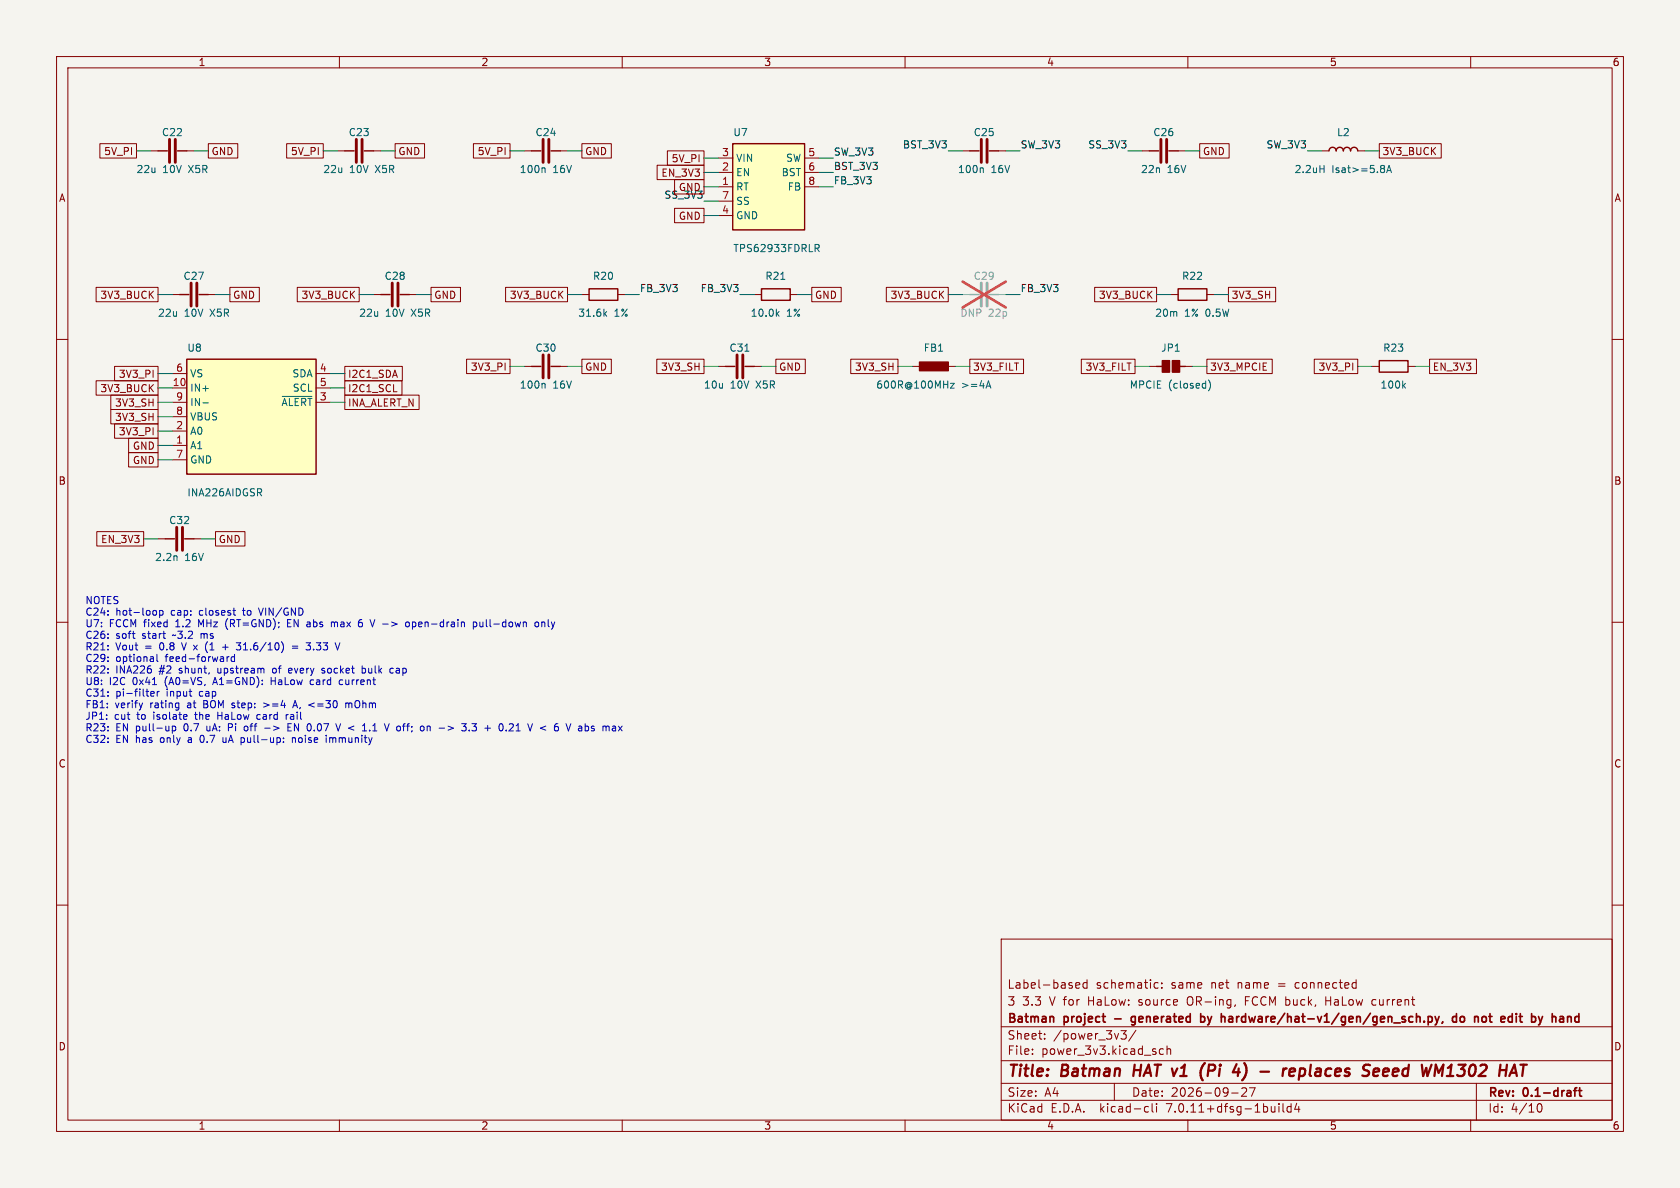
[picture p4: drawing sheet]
(kicad_sch (version 20230121) (generator eeschema)
 (paper "A4")
 (title_block (title "Batman HAT v1 (Pi 4) - replaces Seeed WM1302 HAT") (date "2026-09-27") (rev "0.1-draft") (company "Batman project - generated by hardware/hat-v1/gen/gen_sch.py, do not edit by hand") (comment 1 "3 3.3 V for HaLow: source OR-ing, FCCM buck, HaLow current") (comment 2 "Label-based schematic: same net name = connected"))
 (lib_symbols
(symbol "batman:C" (pin_numbers hide) (pin_names (offset 0) hide) (in_bom yes) (on_board yes)
(property "Reference" "C" (at 0 2.54 0) (effects (font (size 1.27 1.27))))
(property "Value" "C" (at 0 -2.54 0) (effects (font (size 1.27 1.27))))
(property "Footprint" "" (at 0 0 0) (effects (font (size 1.27 1.27)) hide))
(property "Datasheet" "" (at 0 0 0) (effects (font (size 1.27 1.27)) hide))
(symbol "C_0_1" (polyline (pts (xy -2.54 0) (xy -0.9 0)) (stroke (width 0.254) (type default)) (fill (type none))) (polyline (pts (xy 0.9 0) (xy 2.54 0)) (stroke (width 0.254) (type default)) (fill (type none))) (polyline (pts (xy -0.508 2.032) (xy -0.508 -2.032)) (stroke (width 0.508) (type default)) (fill (type none))) (polyline (pts (xy 0.508 2.032) (xy 0.508 -2.032)) (stroke (width 0.508) (type default)) (fill (type none))))
(symbol "C_1_1" (pin passive line (at -3.81 0 0) (length 1.27) (name "~" (effects (font (size 1.27 1.27)))) (number "1" (effects (font (size 1.27 1.27))))) (pin passive line (at 3.81 0 180) (length 1.27) (name "~" (effects (font (size 1.27 1.27)))) (number "2" (effects (font (size 1.27 1.27)))))))
(symbol "batman:FB" (pin_numbers hide) (pin_names (offset 0) hide) (in_bom yes) (on_board yes)
(property "Reference" "FB" (at 0 2.54 0) (effects (font (size 1.27 1.27))))
(property "Value" "FB" (at 0 -2.54 0) (effects (font (size 1.27 1.27))))
(property "Footprint" "" (at 0 0 0) (effects (font (size 1.27 1.27)) hide))
(property "Datasheet" "" (at 0 0 0) (effects (font (size 1.27 1.27)) hide))
(symbol "FB_0_1" (rectangle (start -2.54 0.762) (end 2.54 -0.762) (stroke (width 0.254) (type default)) (fill (type outline))))
(symbol "FB_1_1" (pin passive line (at -3.81 0 0) (length 1.27) (name "~" (effects (font (size 1.27 1.27)))) (number "1" (effects (font (size 1.27 1.27))))) (pin passive line (at 3.81 0 180) (length 1.27) (name "~" (effects (font (size 1.27 1.27)))) (number "2" (effects (font (size 1.27 1.27)))))))
(symbol "batman:INA226" (pin_names (offset 0.508)) (in_bom yes) (on_board yes)
(property "Reference" "U" (at -11.43 11.43 0) (effects (font (size 1.27 1.27))))
(property "Value" "INA226" (at -11.43 -11.43 0) (effects (font (size 1.27 1.27))))
(property "Footprint" "" (at 0 0 0) (effects (font (size 1.27 1.27)) hide))
(property "Datasheet" "" (at 0 0 0) (effects (font (size 1.27 1.27)) hide))
(symbol "INA226_0_1" (rectangle (start -11.43 10.16) (end 11.43 -10.16) (stroke (width 0.254) (type default)) (fill (type background))))
(symbol "INA226_1_1" (pin power_in line (at -13.97 7.62 0) (length 2.54) (name "VS" (effects (font (size 1.27 1.27)))) (number "6" (effects (font (size 1.27 1.27))))) (pin input line (at -13.97 5.08 0) (length 2.54) (name "IN+" (effects (font (size 1.27 1.27)))) (number "10" (effects (font (size 1.27 1.27))))) (pin input line (at -13.97 2.54 0) (length 2.54) (name "IN-" (effects (font (size 1.27 1.27)))) (number "9" (effects (font (size 1.27 1.27))))) (pin input line (at -13.97 0 0) (length 2.54) (name "VBUS" (effects (font (size 1.27 1.27)))) (number "8" (effects (font (size 1.27 1.27))))) (pin input line (at -13.97 -2.54 0) (length 2.54) (name "A0" (effects (font (size 1.27 1.27)))) (number "2" (effects (font (size 1.27 1.27))))) (pin input line (at -13.97 -5.08 0) (length 2.54) (name "A1" (effects (font (size 1.27 1.27)))) (number "1" (effects (font (size 1.27 1.27))))) (pin power_in line (at -13.97 -7.62 0) (length 2.54) (name "GND" (effects (font (size 1.27 1.27)))) (number "7" (effects (font (size 1.27 1.27))))) (pin bidirectional line (at 13.97 7.62 180) (length 2.54) (name "SDA" (effects (font (size 1.27 1.27)))) (number "4" (effects (font (size 1.27 1.27))))) (pin input line (at 13.97 5.08 180) (length 2.54) (name "SCL" (effects (font (size 1.27 1.27)))) (number "5" (effects (font (size 1.27 1.27))))) (pin open_collector line (at 13.97 2.54 180) (length 2.54) (name "~{ALERT}" (effects (font (size 1.27 1.27)))) (number "3" (effects (font (size 1.27 1.27)))))))
(symbol "batman:L" (pin_numbers hide) (pin_names (offset 0) hide) (in_bom yes) (on_board yes)
(property "Reference" "L" (at 0 2.54 0) (effects (font (size 1.27 1.27))))
(property "Value" "L" (at 0 -2.54 0) (effects (font (size 1.27 1.27))))
(property "Footprint" "" (at 0 0 0) (effects (font (size 1.27 1.27)) hide))
(property "Datasheet" "" (at 0 0 0) (effects (font (size 1.27 1.27)) hide))
(symbol "L_0_1" (arc (start -2.54 0) (mid -1.905 0.635) (end -1.27 0) (stroke (width 0.254) (type default)) (fill (type none))) (arc (start -1.27 0) (mid -0.635 0.635) (end 0 0) (stroke (width 0.254) (type default)) (fill (type none))) (arc (start 0 0) (mid 0.635 0.635) (end 1.27 0) (stroke (width 0.254) (type default)) (fill (type none))) (arc (start 1.27 0) (mid 1.905 0.635) (end 2.54 0) (stroke (width 0.254) (type default)) (fill (type none))))
(symbol "L_1_1" (pin passive line (at -3.81 0 0) (length 1.27) (name "~" (effects (font (size 1.27 1.27)))) (number "1" (effects (font (size 1.27 1.27))))) (pin passive line (at 3.81 0 180) (length 1.27) (name "~" (effects (font (size 1.27 1.27)))) (number "2" (effects (font (size 1.27 1.27)))))))
(symbol "batman:R" (pin_numbers hide) (pin_names (offset 0) hide) (in_bom yes) (on_board yes)
(property "Reference" "R" (at 0 2.54 0) (effects (font (size 1.27 1.27))))
(property "Value" "R" (at 0 -2.54 0) (effects (font (size 1.27 1.27))))
(property "Footprint" "" (at 0 0 0) (effects (font (size 1.27 1.27)) hide))
(property "Datasheet" "" (at 0 0 0) (effects (font (size 1.27 1.27)) hide))
(symbol "R_0_1" (rectangle (start -2.54 1.016) (end 2.54 -1.016) (stroke (width 0.254) (type default)) (fill (type none))))
(symbol "R_1_1" (pin passive line (at -3.81 0 0) (length 1.27) (name "~" (effects (font (size 1.27 1.27)))) (number "1" (effects (font (size 1.27 1.27))))) (pin passive line (at 3.81 0 180) (length 1.27) (name "~" (effects (font (size 1.27 1.27)))) (number "2" (effects (font (size 1.27 1.27)))))))
(symbol "batman:SJ" (pin_numbers hide) (pin_names (offset 0) hide) (in_bom yes) (on_board yes)
(property "Reference" "JP" (at 0 2.54 0) (effects (font (size 1.27 1.27))))
(property "Value" "SJ" (at 0 -2.54 0) (effects (font (size 1.27 1.27))))
(property "Footprint" "" (at 0 0 0) (effects (font (size 1.27 1.27)) hide))
(property "Datasheet" "" (at 0 0 0) (effects (font (size 1.27 1.27)) hide))
(symbol "SJ_0_1" (rectangle (start -1.524 1.016) (end -0.254 -1.016) (stroke (width 0.254) (type default)) (fill (type outline))) (rectangle (start 0.254 1.016) (end 1.524 -1.016) (stroke (width 0.254) (type default)) (fill (type outline))) (polyline (pts (xy -2.54 0) (xy -1.524 0)) (stroke (width 0.254) (type default)) (fill (type none))) (polyline (pts (xy 1.524 0) (xy 2.54 0)) (stroke (width 0.254) (type default)) (fill (type none))))
(symbol "SJ_1_1" (pin passive line (at -3.81 0 0) (length 1.27) (name "~" (effects (font (size 1.27 1.27)))) (number "1" (effects (font (size 1.27 1.27))))) (pin passive line (at 3.81 0 180) (length 1.27) (name "~" (effects (font (size 1.27 1.27)))) (number "2" (effects (font (size 1.27 1.27)))))))
(symbol "batman:TPS62933F" (pin_names (offset 0.508)) (in_bom yes) (on_board yes)
(property "Reference" "U" (at -6.35 8.89 0) (effects (font (size 1.27 1.27))))
(property "Value" "TPS62933F" (at -6.35 -8.89 0) (effects (font (size 1.27 1.27))))
(property "Footprint" "" (at 0 0 0) (effects (font (size 1.27 1.27)) hide))
(property "Datasheet" "" (at 0 0 0) (effects (font (size 1.27 1.27)) hide))
(symbol "TPS62933F_0_1" (rectangle (start -6.35 7.62) (end 6.35 -7.62) (stroke (width 0.254) (type default)) (fill (type background))))
(symbol "TPS62933F_1_1" (pin power_in line (at -8.89 5.08 0) (length 2.54) (name "VIN" (effects (font (size 1.27 1.27)))) (number "3" (effects (font (size 1.27 1.27))))) (pin input line (at -8.89 2.54 0) (length 2.54) (name "EN" (effects (font (size 1.27 1.27)))) (number "2" (effects (font (size 1.27 1.27))))) (pin input line (at -8.89 0 0) (length 2.54) (name "RT" (effects (font (size 1.27 1.27)))) (number "1" (effects (font (size 1.27 1.27))))) (pin passive line (at -8.89 -2.54 0) (length 2.54) (name "SS" (effects (font (size 1.27 1.27)))) (number "7" (effects (font (size 1.27 1.27))))) (pin power_in line (at -8.89 -5.08 0) (length 2.54) (name "GND" (effects (font (size 1.27 1.27)))) (number "4" (effects (font (size 1.27 1.27))))) (pin power_out line (at 8.89 5.08 180) (length 2.54) (name "SW" (effects (font (size 1.27 1.27)))) (number "5" (effects (font (size 1.27 1.27))))) (pin passive line (at 8.89 2.54 180) (length 2.54) (name "BST" (effects (font (size 1.27 1.27)))) (number "6" (effects (font (size 1.27 1.27))))) (pin input line (at 8.89 0 180) (length 2.54) (name "FB" (effects (font (size 1.27 1.27)))) (number "8" (effects (font (size 1.27 1.27))))))))
 (symbol (lib_id "batman:C") (at 30.48 26.67 0) (unit 1) (in_bom yes) (on_board yes) (dnp no)
  (property "Reference" "C22" (at 30.48 24.13 0) (effects (font (size 1.27 1.27)) (justify bottom)))
  (property "Value" "22u 10V X5R" (at 30.48 29.21 0) (effects (font (size 1.27 1.27)) (justify top)))
  (property "Footprint" "Capacitor_SMD:C_0805_2012Metric" (at 30.48 26.67 0) (effects (font (size 1.27 1.27)) hide))
  (property "Datasheet" "" (at 30.48 26.67 0) (effects (font (size 1.27 1.27)) hide))
  (property "MPN" "" (at 30.48 26.67 0) (effects (font (size 1.27 1.27)) hide))
  (property "Manufacturer" "" (at 30.48 26.67 0) (effects (font (size 1.27 1.27)) hide))
  (property "Tier" "C" (at 30.48 26.67 0) (effects (font (size 1.27 1.27)) hide))
  (property "LCSC" "" (at 30.48 26.67 0) (effects (font (size 1.27 1.27)) hide))
  (property "Note" "" (at 30.48 26.67 0) (effects (font (size 1.27 1.27)) hide)) (pin "1") (pin "2"))
 (wire (pts (xy 26.67 26.67) (xy 24.13 26.67)) (stroke (width 0) (type default)))
 (global_label "5V_PI" (shape passive) (at 24.13 26.67 180) (fields_autoplaced) (effects (font (size 1.27 1.27)) (justify right))
  (property "Intersheetrefs" "${INTERSHEET_REFS}" (at 24.13 26.67 0) (effects (font (size 1.27 1.27)) hide)))
 (wire (pts (xy 34.29 26.67) (xy 36.83 26.67)) (stroke (width 0) (type default)))
 (global_label "GND" (shape passive) (at 36.83 26.67 0) (fields_autoplaced) (effects (font (size 1.27 1.27)) (justify left))
  (property "Intersheetrefs" "${INTERSHEET_REFS}" (at 36.83 26.67 0) (effects (font (size 1.27 1.27)) hide)))
 (symbol (lib_id "batman:C") (at 63.5 26.67 0) (unit 1) (in_bom yes) (on_board yes) (dnp no)
  (property "Reference" "C23" (at 63.5 24.13 0) (effects (font (size 1.27 1.27)) (justify bottom)))
  (property "Value" "22u 10V X5R" (at 63.5 29.21 0) (effects (font (size 1.27 1.27)) (justify top)))
  (property "Footprint" "Capacitor_SMD:C_0805_2012Metric" (at 63.5 26.67 0) (effects (font (size 1.27 1.27)) hide))
  (property "Datasheet" "" (at 63.5 26.67 0) (effects (font (size 1.27 1.27)) hide))
  (property "MPN" "" (at 63.5 26.67 0) (effects (font (size 1.27 1.27)) hide))
  (property "Manufacturer" "" (at 63.5 26.67 0) (effects (font (size 1.27 1.27)) hide))
  (property "Tier" "C" (at 63.5 26.67 0) (effects (font (size 1.27 1.27)) hide))
  (property "LCSC" "" (at 63.5 26.67 0) (effects (font (size 1.27 1.27)) hide))
  (property "Note" "" (at 63.5 26.67 0) (effects (font (size 1.27 1.27)) hide)) (pin "1") (pin "2"))
 (wire (pts (xy 59.69 26.67) (xy 57.15 26.67)) (stroke (width 0) (type default)))
 (global_label "5V_PI" (shape passive) (at 57.15 26.67 180) (fields_autoplaced) (effects (font (size 1.27 1.27)) (justify right))
  (property "Intersheetrefs" "${INTERSHEET_REFS}" (at 57.15 26.67 0) (effects (font (size 1.27 1.27)) hide)))
 (wire (pts (xy 67.31 26.67) (xy 69.85 26.67)) (stroke (width 0) (type default)))
 (global_label "GND" (shape passive) (at 69.85 26.67 0) (fields_autoplaced) (effects (font (size 1.27 1.27)) (justify left))
  (property "Intersheetrefs" "${INTERSHEET_REFS}" (at 69.85 26.67 0) (effects (font (size 1.27 1.27)) hide)))
 (symbol (lib_id "batman:C") (at 96.52 26.67 0) (unit 1) (in_bom yes) (on_board yes) (dnp no)
  (property "Reference" "C24" (at 96.52 24.13 0) (effects (font (size 1.27 1.27)) (justify bottom)))
  (property "Value" "100n 16V" (at 96.52 29.21 0) (effects (font (size 1.27 1.27)) (justify top)))
  (property "Footprint" "Capacitor_SMD:C_0402_1005Metric" (at 96.52 26.67 0) (effects (font (size 1.27 1.27)) hide))
  (property "Datasheet" "" (at 96.52 26.67 0) (effects (font (size 1.27 1.27)) hide))
  (property "MPN" "" (at 96.52 26.67 0) (effects (font (size 1.27 1.27)) hide))
  (property "Manufacturer" "" (at 96.52 26.67 0) (effects (font (size 1.27 1.27)) hide))
  (property "Tier" "C" (at 96.52 26.67 0) (effects (font (size 1.27 1.27)) hide))
  (property "LCSC" "" (at 96.52 26.67 0) (effects (font (size 1.27 1.27)) hide))
  (property "Note" "hot-loop cap: closest to VIN/GND" (at 96.52 26.67 0) (effects (font (size 1.27 1.27)) hide)) (pin "1") (pin "2"))
 (wire (pts (xy 92.71 26.67) (xy 90.17 26.67)) (stroke (width 0) (type default)))
 (global_label "5V_PI" (shape passive) (at 90.17 26.67 180) (fields_autoplaced) (effects (font (size 1.27 1.27)) (justify right))
  (property "Intersheetrefs" "${INTERSHEET_REFS}" (at 90.17 26.67 0) (effects (font (size 1.27 1.27)) hide)))
 (wire (pts (xy 100.33 26.67) (xy 102.87 26.67)) (stroke (width 0) (type default)))
 (global_label "GND" (shape passive) (at 102.87 26.67 0) (fields_autoplaced) (effects (font (size 1.27 1.27)) (justify left))
  (property "Intersheetrefs" "${INTERSHEET_REFS}" (at 102.87 26.67 0) (effects (font (size 1.27 1.27)) hide)))
 (symbol (lib_id "batman:TPS62933F") (at 135.89 33.02 0) (unit 1) (in_bom yes) (on_board yes) (dnp no)
  (property "Reference" "U7" (at 129.54 24.13 0) (effects (font (size 1.27 1.27)) (justify left bottom)))
  (property "Value" "TPS62933FDRLR" (at 129.54 43.18 0) (effects (font (size 1.27 1.27)) (justify left top)))
  (property "Footprint" "Package_TO_SOT_SMD:SOT-583-8" (at 135.89 33.02 0) (effects (font (size 1.27 1.27)) hide))
  (property "Datasheet" "" (at 135.89 33.02 0) (effects (font (size 1.27 1.27)) hide))
  (property "MPN" "TPS62933FDRLR" (at 135.89 33.02 0) (effects (font (size 1.27 1.27)) hide))
  (property "Manufacturer" "TI" (at 135.89 33.02 0) (effects (font (size 1.27 1.27)) hide))
  (property "Tier" "B" (at 135.89 33.02 0) (effects (font (size 1.27 1.27)) hide))
  (property "LCSC" "" (at 135.89 33.02 0) (effects (font (size 1.27 1.27)) hide))
  (property "Note" "FCCM fixed 1.2 MHz (RT=GND); EN abs max 6 V -> open-drain pull-down only" (at 135.89 33.02 0) (effects (font (size 1.27 1.27)) hide)) (pin "3") (pin "2") (pin "1") (pin "7") (pin "4") (pin "5") (pin "6") (pin "8"))
 (wire (pts (xy 127 27.94) (xy 124.46 27.94)) (stroke (width 0) (type default)))
 (global_label "5V_PI" (shape passive) (at 124.46 27.94 180) (fields_autoplaced) (effects (font (size 1.27 1.27)) (justify right))
  (property "Intersheetrefs" "${INTERSHEET_REFS}" (at 124.46 27.94 0) (effects (font (size 1.27 1.27)) hide)))
 (wire (pts (xy 127 30.48) (xy 124.46 30.48)) (stroke (width 0) (type default)))
 (global_label "EN_3V3" (shape passive) (at 124.46 30.48 180) (fields_autoplaced) (effects (font (size 1.27 1.27)) (justify right))
  (property "Intersheetrefs" "${INTERSHEET_REFS}" (at 124.46 30.48 0) (effects (font (size 1.27 1.27)) hide)))
 (wire (pts (xy 127 33.02) (xy 124.46 33.02)) (stroke (width 0) (type default)))
 (global_label "GND" (shape passive) (at 124.46 33.02 180) (fields_autoplaced) (effects (font (size 1.27 1.27)) (justify right))
  (property "Intersheetrefs" "${INTERSHEET_REFS}" (at 124.46 33.02 0) (effects (font (size 1.27 1.27)) hide)))
 (wire (pts (xy 127 35.56) (xy 124.46 35.56)) (stroke (width 0) (type default)))
 (label "SS_3V3" (at 124.46 35.56 180) (fields_autoplaced) (effects (font (size 1.27 1.27)) (justify right bottom)))
 (wire (pts (xy 127 38.1) (xy 124.46 38.1)) (stroke (width 0) (type default)))
 (global_label "GND" (shape passive) (at 124.46 38.1 180) (fields_autoplaced) (effects (font (size 1.27 1.27)) (justify right))
  (property "Intersheetrefs" "${INTERSHEET_REFS}" (at 124.46 38.1 0) (effects (font (size 1.27 1.27)) hide)))
 (wire (pts (xy 144.78 27.94) (xy 147.32 27.94)) (stroke (width 0) (type default)))
 (label "SW_3V3" (at 147.32 27.94 0) (fields_autoplaced) (effects (font (size 1.27 1.27)) (justify left bottom)))
 (wire (pts (xy 144.78 30.48) (xy 147.32 30.48)) (stroke (width 0) (type default)))
 (label "BST_3V3" (at 147.32 30.48 0) (fields_autoplaced) (effects (font (size 1.27 1.27)) (justify left bottom)))
 (wire (pts (xy 144.78 33.02) (xy 147.32 33.02)) (stroke (width 0) (type default)))
 (label "FB_3V3" (at 147.32 33.02 0) (fields_autoplaced) (effects (font (size 1.27 1.27)) (justify left bottom)))
 (symbol (lib_id "batman:C") (at 173.99 26.67 0) (unit 1) (in_bom yes) (on_board yes) (dnp no)
  (property "Reference" "C25" (at 173.99 24.13 0) (effects (font (size 1.27 1.27)) (justify bottom)))
  (property "Value" "100n 16V" (at 173.99 29.21 0) (effects (font (size 1.27 1.27)) (justify top)))
  (property "Footprint" "Capacitor_SMD:C_0402_1005Metric" (at 173.99 26.67 0) (effects (font (size 1.27 1.27)) hide))
  (property "Datasheet" "" (at 173.99 26.67 0) (effects (font (size 1.27 1.27)) hide))
  (property "MPN" "" (at 173.99 26.67 0) (effects (font (size 1.27 1.27)) hide))
  (property "Manufacturer" "" (at 173.99 26.67 0) (effects (font (size 1.27 1.27)) hide))
  (property "Tier" "C" (at 173.99 26.67 0) (effects (font (size 1.27 1.27)) hide))
  (property "LCSC" "" (at 173.99 26.67 0) (effects (font (size 1.27 1.27)) hide))
  (property "Note" "" (at 173.99 26.67 0) (effects (font (size 1.27 1.27)) hide)) (pin "1") (pin "2"))
 (wire (pts (xy 170.18 26.67) (xy 167.64 26.67)) (stroke (width 0) (type default)))
 (label "BST_3V3" (at 167.64 26.67 180) (fields_autoplaced) (effects (font (size 1.27 1.27)) (justify right bottom)))
 (wire (pts (xy 177.8 26.67) (xy 180.34 26.67)) (stroke (width 0) (type default)))
 (label "SW_3V3" (at 180.34 26.67 0) (fields_autoplaced) (effects (font (size 1.27 1.27)) (justify left bottom)))
 (symbol (lib_id "batman:C") (at 205.74 26.67 0) (unit 1) (in_bom yes) (on_board yes) (dnp no)
  (property "Reference" "C26" (at 205.74 24.13 0) (effects (font (size 1.27 1.27)) (justify bottom)))
  (property "Value" "22n 16V" (at 205.74 29.21 0) (effects (font (size 1.27 1.27)) (justify top)))
  (property "Footprint" "Capacitor_SMD:C_0402_1005Metric" (at 205.74 26.67 0) (effects (font (size 1.27 1.27)) hide))
  (property "Datasheet" "" (at 205.74 26.67 0) (effects (font (size 1.27 1.27)) hide))
  (property "MPN" "" (at 205.74 26.67 0) (effects (font (size 1.27 1.27)) hide))
  (property "Manufacturer" "" (at 205.74 26.67 0) (effects (font (size 1.27 1.27)) hide))
  (property "Tier" "C" (at 205.74 26.67 0) (effects (font (size 1.27 1.27)) hide))
  (property "LCSC" "" (at 205.74 26.67 0) (effects (font (size 1.27 1.27)) hide))
  (property "Note" "soft start ~3.2 ms" (at 205.74 26.67 0) (effects (font (size 1.27 1.27)) hide)) (pin "1") (pin "2"))
 (wire (pts (xy 201.93 26.67) (xy 199.39 26.67)) (stroke (width 0) (type default)))
 (label "SS_3V3" (at 199.39 26.67 180) (fields_autoplaced) (effects (font (size 1.27 1.27)) (justify right bottom)))
 (wire (pts (xy 209.55 26.67) (xy 212.09 26.67)) (stroke (width 0) (type default)))
 (global_label "GND" (shape passive) (at 212.09 26.67 0) (fields_autoplaced) (effects (font (size 1.27 1.27)) (justify left))
  (property "Intersheetrefs" "${INTERSHEET_REFS}" (at 212.09 26.67 0) (effects (font (size 1.27 1.27)) hide)))
 (symbol (lib_id "batman:L") (at 237.49 26.67 0) (unit 1) (in_bom yes) (on_board yes) (dnp no)
  (property "Reference" "L2" (at 237.49 24.13 0) (effects (font (size 1.27 1.27)) (justify bottom)))
  (property "Value" "2.2uH Isat>=5.8A" (at 237.49 29.21 0) (effects (font (size 1.27 1.27)) (justify top)))
  (property "Footprint" "Inductor_SMD:L_Coilcraft_XxL4030" (at 237.49 26.67 0) (effects (font (size 1.27 1.27)) hide))
  (property "Datasheet" "" (at 237.49 26.67 0) (effects (font (size 1.27 1.27)) hide))
  (property "MPN" "XGL4030-222MEC" (at 237.49 26.67 0) (effects (font (size 1.27 1.27)) hide))
  (property "Manufacturer" "Coilcraft" (at 237.49 26.67 0) (effects (font (size 1.27 1.27)) hide))
  (property "Tier" "C" (at 237.49 26.67 0) (effects (font (size 1.27 1.27)) hide))
  (property "LCSC" "" (at 237.49 26.67 0) (effects (font (size 1.27 1.27)) hide))
  (property "Note" "" (at 237.49 26.67 0) (effects (font (size 1.27 1.27)) hide)) (pin "1") (pin "2"))
 (wire (pts (xy 233.68 26.67) (xy 231.14 26.67)) (stroke (width 0) (type default)))
 (label "SW_3V3" (at 231.14 26.67 180) (fields_autoplaced) (effects (font (size 1.27 1.27)) (justify right bottom)))
 (wire (pts (xy 241.3 26.67) (xy 243.84 26.67)) (stroke (width 0) (type default)))
 (global_label "3V3_BUCK" (shape passive) (at 243.84 26.67 0) (fields_autoplaced) (effects (font (size 1.27 1.27)) (justify left))
  (property "Intersheetrefs" "${INTERSHEET_REFS}" (at 243.84 26.67 0) (effects (font (size 1.27 1.27)) hide)))
 (symbol (lib_id "batman:C") (at 34.29 52.07 0) (unit 1) (in_bom yes) (on_board yes) (dnp no)
  (property "Reference" "C27" (at 34.29 49.53 0) (effects (font (size 1.27 1.27)) (justify bottom)))
  (property "Value" "22u 10V X5R" (at 34.29 54.61 0) (effects (font (size 1.27 1.27)) (justify top)))
  (property "Footprint" "Capacitor_SMD:C_0805_2012Metric" (at 34.29 52.07 0) (effects (font (size 1.27 1.27)) hide))
  (property "Datasheet" "" (at 34.29 52.07 0) (effects (font (size 1.27 1.27)) hide))
  (property "MPN" "" (at 34.29 52.07 0) (effects (font (size 1.27 1.27)) hide))
  (property "Manufacturer" "" (at 34.29 52.07 0) (effects (font (size 1.27 1.27)) hide))
  (property "Tier" "C" (at 34.29 52.07 0) (effects (font (size 1.27 1.27)) hide))
  (property "LCSC" "" (at 34.29 52.07 0) (effects (font (size 1.27 1.27)) hide))
  (property "Note" "" (at 34.29 52.07 0) (effects (font (size 1.27 1.27)) hide)) (pin "1") (pin "2"))
 (wire (pts (xy 30.48 52.07) (xy 27.94 52.07)) (stroke (width 0) (type default)))
 (global_label "3V3_BUCK" (shape passive) (at 27.94 52.07 180) (fields_autoplaced) (effects (font (size 1.27 1.27)) (justify right))
  (property "Intersheetrefs" "${INTERSHEET_REFS}" (at 27.94 52.07 0) (effects (font (size 1.27 1.27)) hide)))
 (wire (pts (xy 38.1 52.07) (xy 40.64 52.07)) (stroke (width 0) (type default)))
 (global_label "GND" (shape passive) (at 40.64 52.07 0) (fields_autoplaced) (effects (font (size 1.27 1.27)) (justify left))
  (property "Intersheetrefs" "${INTERSHEET_REFS}" (at 40.64 52.07 0) (effects (font (size 1.27 1.27)) hide)))
 (symbol (lib_id "batman:C") (at 69.85 52.07 0) (unit 1) (in_bom yes) (on_board yes) (dnp no)
  (property "Reference" "C28" (at 69.85 49.53 0) (effects (font (size 1.27 1.27)) (justify bottom)))
  (property "Value" "22u 10V X5R" (at 69.85 54.61 0) (effects (font (size 1.27 1.27)) (justify top)))
  (property "Footprint" "Capacitor_SMD:C_0805_2012Metric" (at 69.85 52.07 0) (effects (font (size 1.27 1.27)) hide))
  (property "Datasheet" "" (at 69.85 52.07 0) (effects (font (size 1.27 1.27)) hide))
  (property "MPN" "" (at 69.85 52.07 0) (effects (font (size 1.27 1.27)) hide))
  (property "Manufacturer" "" (at 69.85 52.07 0) (effects (font (size 1.27 1.27)) hide))
  (property "Tier" "C" (at 69.85 52.07 0) (effects (font (size 1.27 1.27)) hide))
  (property "LCSC" "" (at 69.85 52.07 0) (effects (font (size 1.27 1.27)) hide))
  (property "Note" "" (at 69.85 52.07 0) (effects (font (size 1.27 1.27)) hide)) (pin "1") (pin "2"))
 (wire (pts (xy 66.04 52.07) (xy 63.5 52.07)) (stroke (width 0) (type default)))
 (global_label "3V3_BUCK" (shape passive) (at 63.5 52.07 180) (fields_autoplaced) (effects (font (size 1.27 1.27)) (justify right))
  (property "Intersheetrefs" "${INTERSHEET_REFS}" (at 63.5 52.07 0) (effects (font (size 1.27 1.27)) hide)))
 (wire (pts (xy 73.66 52.07) (xy 76.2 52.07)) (stroke (width 0) (type default)))
 (global_label "GND" (shape passive) (at 76.2 52.07 0) (fields_autoplaced) (effects (font (size 1.27 1.27)) (justify left))
  (property "Intersheetrefs" "${INTERSHEET_REFS}" (at 76.2 52.07 0) (effects (font (size 1.27 1.27)) hide)))
 (symbol (lib_id "batman:R") (at 106.68 52.07 0) (unit 1) (in_bom yes) (on_board yes) (dnp no)
  (property "Reference" "R20" (at 106.68 49.53 0) (effects (font (size 1.27 1.27)) (justify bottom)))
  (property "Value" "31.6k 1%" (at 106.68 54.61 0) (effects (font (size 1.27 1.27)) (justify top)))
  (property "Footprint" "Resistor_SMD:R_0402_1005Metric" (at 106.68 52.07 0) (effects (font (size 1.27 1.27)) hide))
  (property "Datasheet" "" (at 106.68 52.07 0) (effects (font (size 1.27 1.27)) hide))
  (property "MPN" "" (at 106.68 52.07 0) (effects (font (size 1.27 1.27)) hide))
  (property "Manufacturer" "" (at 106.68 52.07 0) (effects (font (size 1.27 1.27)) hide))
  (property "Tier" "C" (at 106.68 52.07 0) (effects (font (size 1.27 1.27)) hide))
  (property "LCSC" "" (at 106.68 52.07 0) (effects (font (size 1.27 1.27)) hide))
  (property "Note" "" (at 106.68 52.07 0) (effects (font (size 1.27 1.27)) hide)) (pin "1") (pin "2"))
 (wire (pts (xy 102.87 52.07) (xy 100.33 52.07)) (stroke (width 0) (type default)))
 (global_label "3V3_BUCK" (shape passive) (at 100.33 52.07 180) (fields_autoplaced) (effects (font (size 1.27 1.27)) (justify right))
  (property "Intersheetrefs" "${INTERSHEET_REFS}" (at 100.33 52.07 0) (effects (font (size 1.27 1.27)) hide)))
 (wire (pts (xy 110.49 52.07) (xy 113.03 52.07)) (stroke (width 0) (type default)))
 (label "FB_3V3" (at 113.03 52.07 0) (fields_autoplaced) (effects (font (size 1.27 1.27)) (justify left bottom)))
 (symbol (lib_id "batman:R") (at 137.16 52.07 0) (unit 1) (in_bom yes) (on_board yes) (dnp no)
  (property "Reference" "R21" (at 137.16 49.53 0) (effects (font (size 1.27 1.27)) (justify bottom)))
  (property "Value" "10.0k 1%" (at 137.16 54.61 0) (effects (font (size 1.27 1.27)) (justify top)))
  (property "Footprint" "Resistor_SMD:R_0402_1005Metric" (at 137.16 52.07 0) (effects (font (size 1.27 1.27)) hide))
  (property "Datasheet" "" (at 137.16 52.07 0) (effects (font (size 1.27 1.27)) hide))
  (property "MPN" "" (at 137.16 52.07 0) (effects (font (size 1.27 1.27)) hide))
  (property "Manufacturer" "" (at 137.16 52.07 0) (effects (font (size 1.27 1.27)) hide))
  (property "Tier" "C" (at 137.16 52.07 0) (effects (font (size 1.27 1.27)) hide))
  (property "LCSC" "" (at 137.16 52.07 0) (effects (font (size 1.27 1.27)) hide))
  (property "Note" "Vout = 0.8 V x (1 + 31.6/10) = 3.33 V" (at 137.16 52.07 0) (effects (font (size 1.27 1.27)) hide)) (pin "1") (pin "2"))
 (wire (pts (xy 133.35 52.07) (xy 130.81 52.07)) (stroke (width 0) (type default)))
 (label "FB_3V3" (at 130.81 52.07 180) (fields_autoplaced) (effects (font (size 1.27 1.27)) (justify right bottom)))
 (wire (pts (xy 140.97 52.07) (xy 143.51 52.07)) (stroke (width 0) (type default)))
 (global_label "GND" (shape passive) (at 143.51 52.07 0) (fields_autoplaced) (effects (font (size 1.27 1.27)) (justify left))
  (property "Intersheetrefs" "${INTERSHEET_REFS}" (at 143.51 52.07 0) (effects (font (size 1.27 1.27)) hide)))
 (symbol (lib_id "batman:C") (at 173.99 52.07 0) (unit 1) (in_bom yes) (on_board yes) (dnp yes)
  (property "Reference" "C29" (at 173.99 49.53 0) (effects (font (size 1.27 1.27)) (justify bottom)))
  (property "Value" "DNP 22p" (at 173.99 54.61 0) (effects (font (size 1.27 1.27)) (justify top)))
  (property "Footprint" "Capacitor_SMD:C_0402_1005Metric" (at 173.99 52.07 0) (effects (font (size 1.27 1.27)) hide))
  (property "Datasheet" "" (at 173.99 52.07 0) (effects (font (size 1.27 1.27)) hide))
  (property "MPN" "" (at 173.99 52.07 0) (effects (font (size 1.27 1.27)) hide))
  (property "Manufacturer" "" (at 173.99 52.07 0) (effects (font (size 1.27 1.27)) hide))
  (property "Tier" "C" (at 173.99 52.07 0) (effects (font (size 1.27 1.27)) hide))
  (property "LCSC" "" (at 173.99 52.07 0) (effects (font (size 1.27 1.27)) hide))
  (property "Note" "optional feed-forward" (at 173.99 52.07 0) (effects (font (size 1.27 1.27)) hide)) (pin "1") (pin "2"))
 (wire (pts (xy 170.18 52.07) (xy 167.64 52.07)) (stroke (width 0) (type default)))
 (global_label "3V3_BUCK" (shape passive) (at 167.64 52.07 180) (fields_autoplaced) (effects (font (size 1.27 1.27)) (justify right))
  (property "Intersheetrefs" "${INTERSHEET_REFS}" (at 167.64 52.07 0) (effects (font (size 1.27 1.27)) hide)))
 (wire (pts (xy 177.8 52.07) (xy 180.34 52.07)) (stroke (width 0) (type default)))
 (label "FB_3V3" (at 180.34 52.07 0) (fields_autoplaced) (effects (font (size 1.27 1.27)) (justify left bottom)))
 (symbol (lib_id "batman:R") (at 210.82 52.07 0) (unit 1) (in_bom yes) (on_board yes) (dnp no)
  (property "Reference" "R22" (at 210.82 49.53 0) (effects (font (size 1.27 1.27)) (justify bottom)))
  (property "Value" "20m 1% 0.5W" (at 210.82 54.61 0) (effects (font (size 1.27 1.27)) (justify top)))
  (property "Footprint" "Resistor_SMD:R_1206_3216Metric" (at 210.82 52.07 0) (effects (font (size 1.27 1.27)) hide))
  (property "Datasheet" "" (at 210.82 52.07 0) (effects (font (size 1.27 1.27)) hide))
  (property "MPN" "" (at 210.82 52.07 0) (effects (font (size 1.27 1.27)) hide))
  (property "Manufacturer" "" (at 210.82 52.07 0) (effects (font (size 1.27 1.27)) hide))
  (property "Tier" "C" (at 210.82 52.07 0) (effects (font (size 1.27 1.27)) hide))
  (property "LCSC" "" (at 210.82 52.07 0) (effects (font (size 1.27 1.27)) hide))
  (property "Note" "INA226 #2 shunt, upstream of every socket bulk cap" (at 210.82 52.07 0) (effects (font (size 1.27 1.27)) hide)) (pin "1") (pin "2"))
 (wire (pts (xy 207.01 52.07) (xy 204.47 52.07)) (stroke (width 0) (type default)))
 (global_label "3V3_BUCK" (shape passive) (at 204.47 52.07 180) (fields_autoplaced) (effects (font (size 1.27 1.27)) (justify right))
  (property "Intersheetrefs" "${INTERSHEET_REFS}" (at 204.47 52.07 0) (effects (font (size 1.27 1.27)) hide)))
 (wire (pts (xy 214.63 52.07) (xy 217.17 52.07)) (stroke (width 0) (type default)))
 (global_label "3V3_SH" (shape passive) (at 217.17 52.07 0) (fields_autoplaced) (effects (font (size 1.27 1.27)) (justify left))
  (property "Intersheetrefs" "${INTERSHEET_REFS}" (at 217.17 52.07 0) (effects (font (size 1.27 1.27)) hide)))
 (symbol (lib_id "batman:INA226") (at 44.45 73.66 0) (unit 1) (in_bom yes) (on_board yes) (dnp no)
  (property "Reference" "U8" (at 33.02 62.23 0) (effects (font (size 1.27 1.27)) (justify left bottom)))
  (property "Value" "INA226AIDGSR" (at 33.02 86.36 0) (effects (font (size 1.27 1.27)) (justify left top)))
  (property "Footprint" "Package_SO:VSSOP-10_3x3mm_P0.5mm" (at 44.45 73.66 0) (effects (font (size 1.27 1.27)) hide))
  (property "Datasheet" "" (at 44.45 73.66 0) (effects (font (size 1.27 1.27)) hide))
  (property "MPN" "INA226AIDGSR" (at 44.45 73.66 0) (effects (font (size 1.27 1.27)) hide))
  (property "Manufacturer" "TI" (at 44.45 73.66 0) (effects (font (size 1.27 1.27)) hide))
  (property "Tier" "B" (at 44.45 73.66 0) (effects (font (size 1.27 1.27)) hide))
  (property "LCSC" "" (at 44.45 73.66 0) (effects (font (size 1.27 1.27)) hide))
  (property "Note" "I2C 0x41 (A0=VS, A1=GND): HaLow card current" (at 44.45 73.66 0) (effects (font (size 1.27 1.27)) hide)) (pin "6") (pin "10") (pin "9") (pin "8") (pin "2") (pin "1") (pin "7") (pin "4") (pin "5") (pin "3"))
 (wire (pts (xy 30.48 66.04) (xy 27.94 66.04)) (stroke (width 0) (type default)))
 (global_label "3V3_PI" (shape passive) (at 27.94 66.04 180) (fields_autoplaced) (effects (font (size 1.27 1.27)) (justify right))
  (property "Intersheetrefs" "${INTERSHEET_REFS}" (at 27.94 66.04 0) (effects (font (size 1.27 1.27)) hide)))
 (wire (pts (xy 30.48 68.58) (xy 27.94 68.58)) (stroke (width 0) (type default)))
 (global_label "3V3_BUCK" (shape passive) (at 27.94 68.58 180) (fields_autoplaced) (effects (font (size 1.27 1.27)) (justify right))
  (property "Intersheetrefs" "${INTERSHEET_REFS}" (at 27.94 68.58 0) (effects (font (size 1.27 1.27)) hide)))
 (wire (pts (xy 30.48 71.12) (xy 27.94 71.12)) (stroke (width 0) (type default)))
 (global_label "3V3_SH" (shape passive) (at 27.94 71.12 180) (fields_autoplaced) (effects (font (size 1.27 1.27)) (justify right))
  (property "Intersheetrefs" "${INTERSHEET_REFS}" (at 27.94 71.12 0) (effects (font (size 1.27 1.27)) hide)))
 (wire (pts (xy 30.48 73.66) (xy 27.94 73.66)) (stroke (width 0) (type default)))
 (global_label "3V3_SH" (shape passive) (at 27.94 73.66 180) (fields_autoplaced) (effects (font (size 1.27 1.27)) (justify right))
  (property "Intersheetrefs" "${INTERSHEET_REFS}" (at 27.94 73.66 0) (effects (font (size 1.27 1.27)) hide)))
 (wire (pts (xy 30.48 76.2) (xy 27.94 76.2)) (stroke (width 0) (type default)))
 (global_label "3V3_PI" (shape passive) (at 27.94 76.2 180) (fields_autoplaced) (effects (font (size 1.27 1.27)) (justify right))
  (property "Intersheetrefs" "${INTERSHEET_REFS}" (at 27.94 76.2 0) (effects (font (size 1.27 1.27)) hide)))
 (wire (pts (xy 30.48 78.74) (xy 27.94 78.74)) (stroke (width 0) (type default)))
 (global_label "GND" (shape passive) (at 27.94 78.74 180) (fields_autoplaced) (effects (font (size 1.27 1.27)) (justify right))
  (property "Intersheetrefs" "${INTERSHEET_REFS}" (at 27.94 78.74 0) (effects (font (size 1.27 1.27)) hide)))
 (wire (pts (xy 30.48 81.28) (xy 27.94 81.28)) (stroke (width 0) (type default)))
 (global_label "GND" (shape passive) (at 27.94 81.28 180) (fields_autoplaced) (effects (font (size 1.27 1.27)) (justify right))
  (property "Intersheetrefs" "${INTERSHEET_REFS}" (at 27.94 81.28 0) (effects (font (size 1.27 1.27)) hide)))
 (wire (pts (xy 58.42 66.04) (xy 60.96 66.04)) (stroke (width 0) (type default)))
 (global_label "I2C1_SDA" (shape passive) (at 60.96 66.04 0) (fields_autoplaced) (effects (font (size 1.27 1.27)) (justify left))
  (property "Intersheetrefs" "${INTERSHEET_REFS}" (at 60.96 66.04 0) (effects (font (size 1.27 1.27)) hide)))
 (wire (pts (xy 58.42 68.58) (xy 60.96 68.58)) (stroke (width 0) (type default)))
 (global_label "I2C1_SCL" (shape passive) (at 60.96 68.58 0) (fields_autoplaced) (effects (font (size 1.27 1.27)) (justify left))
  (property "Intersheetrefs" "${INTERSHEET_REFS}" (at 60.96 68.58 0) (effects (font (size 1.27 1.27)) hide)))
 (wire (pts (xy 58.42 71.12) (xy 60.96 71.12)) (stroke (width 0) (type default)))
 (global_label "INA_ALERT_N" (shape passive) (at 60.96 71.12 0) (fields_autoplaced) (effects (font (size 1.27 1.27)) (justify left))
  (property "Intersheetrefs" "${INTERSHEET_REFS}" (at 60.96 71.12 0) (effects (font (size 1.27 1.27)) hide)))
 (symbol (lib_id "batman:C") (at 96.52 64.77 0) (unit 1) (in_bom yes) (on_board yes) (dnp no)
  (property "Reference" "C30" (at 96.52 62.23 0) (effects (font (size 1.27 1.27)) (justify bottom)))
  (property "Value" "100n 16V" (at 96.52 67.31 0) (effects (font (size 1.27 1.27)) (justify top)))
  (property "Footprint" "Capacitor_SMD:C_0402_1005Metric" (at 96.52 64.77 0) (effects (font (size 1.27 1.27)) hide))
  (property "Datasheet" "" (at 96.52 64.77 0) (effects (font (size 1.27 1.27)) hide))
  (property "MPN" "" (at 96.52 64.77 0) (effects (font (size 1.27 1.27)) hide))
  (property "Manufacturer" "" (at 96.52 64.77 0) (effects (font (size 1.27 1.27)) hide))
  (property "Tier" "C" (at 96.52 64.77 0) (effects (font (size 1.27 1.27)) hide))
  (property "LCSC" "" (at 96.52 64.77 0) (effects (font (size 1.27 1.27)) hide))
  (property "Note" "" (at 96.52 64.77 0) (effects (font (size 1.27 1.27)) hide)) (pin "1") (pin "2"))
 (wire (pts (xy 92.71 64.77) (xy 90.17 64.77)) (stroke (width 0) (type default)))
 (global_label "3V3_PI" (shape passive) (at 90.17 64.77 180) (fields_autoplaced) (effects (font (size 1.27 1.27)) (justify right))
  (property "Intersheetrefs" "${INTERSHEET_REFS}" (at 90.17 64.77 0) (effects (font (size 1.27 1.27)) hide)))
 (wire (pts (xy 100.33 64.77) (xy 102.87 64.77)) (stroke (width 0) (type default)))
 (global_label "GND" (shape passive) (at 102.87 64.77 0) (fields_autoplaced) (effects (font (size 1.27 1.27)) (justify left))
  (property "Intersheetrefs" "${INTERSHEET_REFS}" (at 102.87 64.77 0) (effects (font (size 1.27 1.27)) hide)))
 (symbol (lib_id "batman:C") (at 130.81 64.77 0) (unit 1) (in_bom yes) (on_board yes) (dnp no)
  (property "Reference" "C31" (at 130.81 62.23 0) (effects (font (size 1.27 1.27)) (justify bottom)))
  (property "Value" "10u 10V X5R" (at 130.81 67.31 0) (effects (font (size 1.27 1.27)) (justify top)))
  (property "Footprint" "Capacitor_SMD:C_0603_1608Metric" (at 130.81 64.77 0) (effects (font (size 1.27 1.27)) hide))
  (property "Datasheet" "" (at 130.81 64.77 0) (effects (font (size 1.27 1.27)) hide))
  (property "MPN" "" (at 130.81 64.77 0) (effects (font (size 1.27 1.27)) hide))
  (property "Manufacturer" "" (at 130.81 64.77 0) (effects (font (size 1.27 1.27)) hide))
  (property "Tier" "C" (at 130.81 64.77 0) (effects (font (size 1.27 1.27)) hide))
  (property "LCSC" "" (at 130.81 64.77 0) (effects (font (size 1.27 1.27)) hide))
  (property "Note" "pi-filter input cap" (at 130.81 64.77 0) (effects (font (size 1.27 1.27)) hide)) (pin "1") (pin "2"))
 (wire (pts (xy 127 64.77) (xy 124.46 64.77)) (stroke (width 0) (type default)))
 (global_label "3V3_SH" (shape passive) (at 124.46 64.77 180) (fields_autoplaced) (effects (font (size 1.27 1.27)) (justify right))
  (property "Intersheetrefs" "${INTERSHEET_REFS}" (at 124.46 64.77 0) (effects (font (size 1.27 1.27)) hide)))
 (wire (pts (xy 134.62 64.77) (xy 137.16 64.77)) (stroke (width 0) (type default)))
 (global_label "GND" (shape passive) (at 137.16 64.77 0) (fields_autoplaced) (effects (font (size 1.27 1.27)) (justify left))
  (property "Intersheetrefs" "${INTERSHEET_REFS}" (at 137.16 64.77 0) (effects (font (size 1.27 1.27)) hide)))
 (symbol (lib_id "batman:FB") (at 165.1 64.77 0) (unit 1) (in_bom yes) (on_board yes) (dnp no)
  (property "Reference" "FB1" (at 165.1 62.23 0) (effects (font (size 1.27 1.27)) (justify bottom)))
  (property "Value" "600R@100MHz >=4A" (at 165.1 67.31 0) (effects (font (size 1.27 1.27)) (justify top)))
  (property "Footprint" "Inductor_SMD:L_1206_3216Metric" (at 165.1 64.77 0) (effects (font (size 1.27 1.27)) hide))
  (property "Datasheet" "" (at 165.1 64.77 0) (effects (font (size 1.27 1.27)) hide))
  (property "MPN" "BLM31KN601SN1L" (at 165.1 64.77 0) (effects (font (size 1.27 1.27)) hide))
  (property "Manufacturer" "Murata" (at 165.1 64.77 0) (effects (font (size 1.27 1.27)) hide))
  (property "Tier" "C" (at 165.1 64.77 0) (effects (font (size 1.27 1.27)) hide))
  (property "LCSC" "" (at 165.1 64.77 0) (effects (font (size 1.27 1.27)) hide))
  (property "Note" "verify rating at BOM step: >=4 A, <=30 mOhm" (at 165.1 64.77 0) (effects (font (size 1.27 1.27)) hide)) (pin "1") (pin "2"))
 (wire (pts (xy 161.29 64.77) (xy 158.75 64.77)) (stroke (width 0) (type default)))
 (global_label "3V3_SH" (shape passive) (at 158.75 64.77 180) (fields_autoplaced) (effects (font (size 1.27 1.27)) (justify right))
  (property "Intersheetrefs" "${INTERSHEET_REFS}" (at 158.75 64.77 0) (effects (font (size 1.27 1.27)) hide)))
 (wire (pts (xy 168.91 64.77) (xy 171.45 64.77)) (stroke (width 0) (type default)))
 (global_label "3V3_FILT" (shape passive) (at 171.45 64.77 0) (fields_autoplaced) (effects (font (size 1.27 1.27)) (justify left))
  (property "Intersheetrefs" "${INTERSHEET_REFS}" (at 171.45 64.77 0) (effects (font (size 1.27 1.27)) hide)))
 (symbol (lib_id "batman:SJ") (at 207.01 64.77 0) (unit 1) (in_bom no) (on_board yes) (dnp no)
  (property "Reference" "JP1" (at 207.01 62.23 0) (effects (font (size 1.27 1.27)) (justify bottom)))
  (property "Value" "MPCIE (closed)" (at 207.01 67.31 0) (effects (font (size 1.27 1.27)) (justify top)))
  (property "Footprint" "Jumper:SolderJumper-2_P1.3mm_Bridged_RoundedPad1.0x1.5mm" (at 207.01 64.77 0) (effects (font (size 1.27 1.27)) hide))
  (property "Datasheet" "" (at 207.01 64.77 0) (effects (font (size 1.27 1.27)) hide))
  (property "MPN" "" (at 207.01 64.77 0) (effects (font (size 1.27 1.27)) hide))
  (property "Manufacturer" "" (at 207.01 64.77 0) (effects (font (size 1.27 1.27)) hide))
  (property "Tier" "C" (at 207.01 64.77 0) (effects (font (size 1.27 1.27)) hide))
  (property "LCSC" "" (at 207.01 64.77 0) (effects (font (size 1.27 1.27)) hide))
  (property "Note" "cut to isolate the HaLow card rail" (at 207.01 64.77 0) (effects (font (size 1.27 1.27)) hide)) (pin "1") (pin "2"))
 (wire (pts (xy 203.2 64.77) (xy 200.66 64.77)) (stroke (width 0) (type default)))
 (global_label "3V3_FILT" (shape passive) (at 200.66 64.77 180) (fields_autoplaced) (effects (font (size 1.27 1.27)) (justify right))
  (property "Intersheetrefs" "${INTERSHEET_REFS}" (at 200.66 64.77 0) (effects (font (size 1.27 1.27)) hide)))
 (wire (pts (xy 210.82 64.77) (xy 213.36 64.77)) (stroke (width 0) (type default)))
 (global_label "3V3_MPCIE" (shape passive) (at 213.36 64.77 0) (fields_autoplaced) (effects (font (size 1.27 1.27)) (justify left))
  (property "Intersheetrefs" "${INTERSHEET_REFS}" (at 213.36 64.77 0) (effects (font (size 1.27 1.27)) hide)))
 (symbol (lib_id "batman:R") (at 246.38 64.77 0) (unit 1) (in_bom yes) (on_board yes) (dnp no)
  (property "Reference" "R23" (at 246.38 62.23 0) (effects (font (size 1.27 1.27)) (justify bottom)))
  (property "Value" "100k" (at 246.38 67.31 0) (effects (font (size 1.27 1.27)) (justify top)))
  (property "Footprint" "Resistor_SMD:R_0402_1005Metric" (at 246.38 64.77 0) (effects (font (size 1.27 1.27)) hide))
  (property "Datasheet" "" (at 246.38 64.77 0) (effects (font (size 1.27 1.27)) hide))
  (property "MPN" "" (at 246.38 64.77 0) (effects (font (size 1.27 1.27)) hide))
  (property "Manufacturer" "" (at 246.38 64.77 0) (effects (font (size 1.27 1.27)) hide))
  (property "Tier" "C" (at 246.38 64.77 0) (effects (font (size 1.27 1.27)) hide))
  (property "LCSC" "" (at 246.38 64.77 0) (effects (font (size 1.27 1.27)) hide))
  (property "Note" "EN pull-up 0.7 uA: Pi off -> EN 0.07 V < 1.1 V off; on -> 3.3 + 0.21 V < 6 V abs max" (at 246.38 64.77 0) (effects (font (size 1.27 1.27)) hide)) (pin "1") (pin "2"))
 (wire (pts (xy 242.57 64.77) (xy 240.03 64.77)) (stroke (width 0) (type default)))
 (global_label "3V3_PI" (shape passive) (at 240.03 64.77 180) (fields_autoplaced) (effects (font (size 1.27 1.27)) (justify right))
  (property "Intersheetrefs" "${INTERSHEET_REFS}" (at 240.03 64.77 0) (effects (font (size 1.27 1.27)) hide)))
 (wire (pts (xy 250.19 64.77) (xy 252.73 64.77)) (stroke (width 0) (type default)))
 (global_label "EN_3V3" (shape passive) (at 252.73 64.77 0) (fields_autoplaced) (effects (font (size 1.27 1.27)) (justify left))
  (property "Intersheetrefs" "${INTERSHEET_REFS}" (at 252.73 64.77 0) (effects (font (size 1.27 1.27)) hide)))
 (symbol (lib_id "batman:C") (at 31.75 95.25 0) (unit 1) (in_bom yes) (on_board yes) (dnp no)
  (property "Reference" "C32" (at 31.75 92.71 0) (effects (font (size 1.27 1.27)) (justify bottom)))
  (property "Value" "2.2n 16V" (at 31.75 97.79 0) (effects (font (size 1.27 1.27)) (justify top)))
  (property "Footprint" "Capacitor_SMD:C_0402_1005Metric" (at 31.75 95.25 0) (effects (font (size 1.27 1.27)) hide))
  (property "Datasheet" "" (at 31.75 95.25 0) (effects (font (size 1.27 1.27)) hide))
  (property "MPN" "" (at 31.75 95.25 0) (effects (font (size 1.27 1.27)) hide))
  (property "Manufacturer" "" (at 31.75 95.25 0) (effects (font (size 1.27 1.27)) hide))
  (property "Tier" "C" (at 31.75 95.25 0) (effects (font (size 1.27 1.27)) hide))
  (property "LCSC" "" (at 31.75 95.25 0) (effects (font (size 1.27 1.27)) hide))
  (property "Note" "EN has only a 0.7 uA pull-up: noise immunity" (at 31.75 95.25 0) (effects (font (size 1.27 1.27)) hide)) (pin "1") (pin "2"))
 (wire (pts (xy 27.94 95.25) (xy 25.4 95.25)) (stroke (width 0) (type default)))
 (global_label "EN_3V3" (shape passive) (at 25.4 95.25 180) (fields_autoplaced) (effects (font (size 1.27 1.27)) (justify right))
  (property "Intersheetrefs" "${INTERSHEET_REFS}" (at 25.4 95.25 0) (effects (font (size 1.27 1.27)) hide)))
 (wire (pts (xy 35.56 95.25) (xy 38.1 95.25)) (stroke (width 0) (type default)))
 (global_label "GND" (shape passive) (at 38.1 95.25 0) (fields_autoplaced) (effects (font (size 1.27 1.27)) (justify left))
  (property "Intersheetrefs" "${INTERSHEET_REFS}" (at 38.1 95.25 0) (effects (font (size 1.27 1.27)) hide)))
 (text "NOTES\nC24: hot-loop cap: closest to VIN/GND\nU7: FCCM fixed 1.2 MHz (RT=GND); EN abs max 6 V -> open-drain pull-down only\nC26: soft start ~3.2 ms\nR21: Vout = 0.8 V x (1 + 31.6/10) = 3.33 V\nC29: optional feed-forward\nR22: INA226 #2 shunt, upstream of every socket bulk cap\nU8: I2C 0x41 (A0=VS, A1=GND): HaLow card current\nC31: pi-filter input cap\nFB1: verify rating at BOM step: >=4 A, <=30 mOhm\nJP1: cut to isolate the HaLow card rail\nR23: EN pull-up 0.7 uA: Pi off -> EN 0.07 V < 1.1 V off; on -> 3.3 + 0.21 V < 6 V abs max\nC32: EN has only a 0.7 uA pull-up: noise immunity" (at 15 105.64 0) (effects (font (size 1.27 1.27)) (justify left top))))
